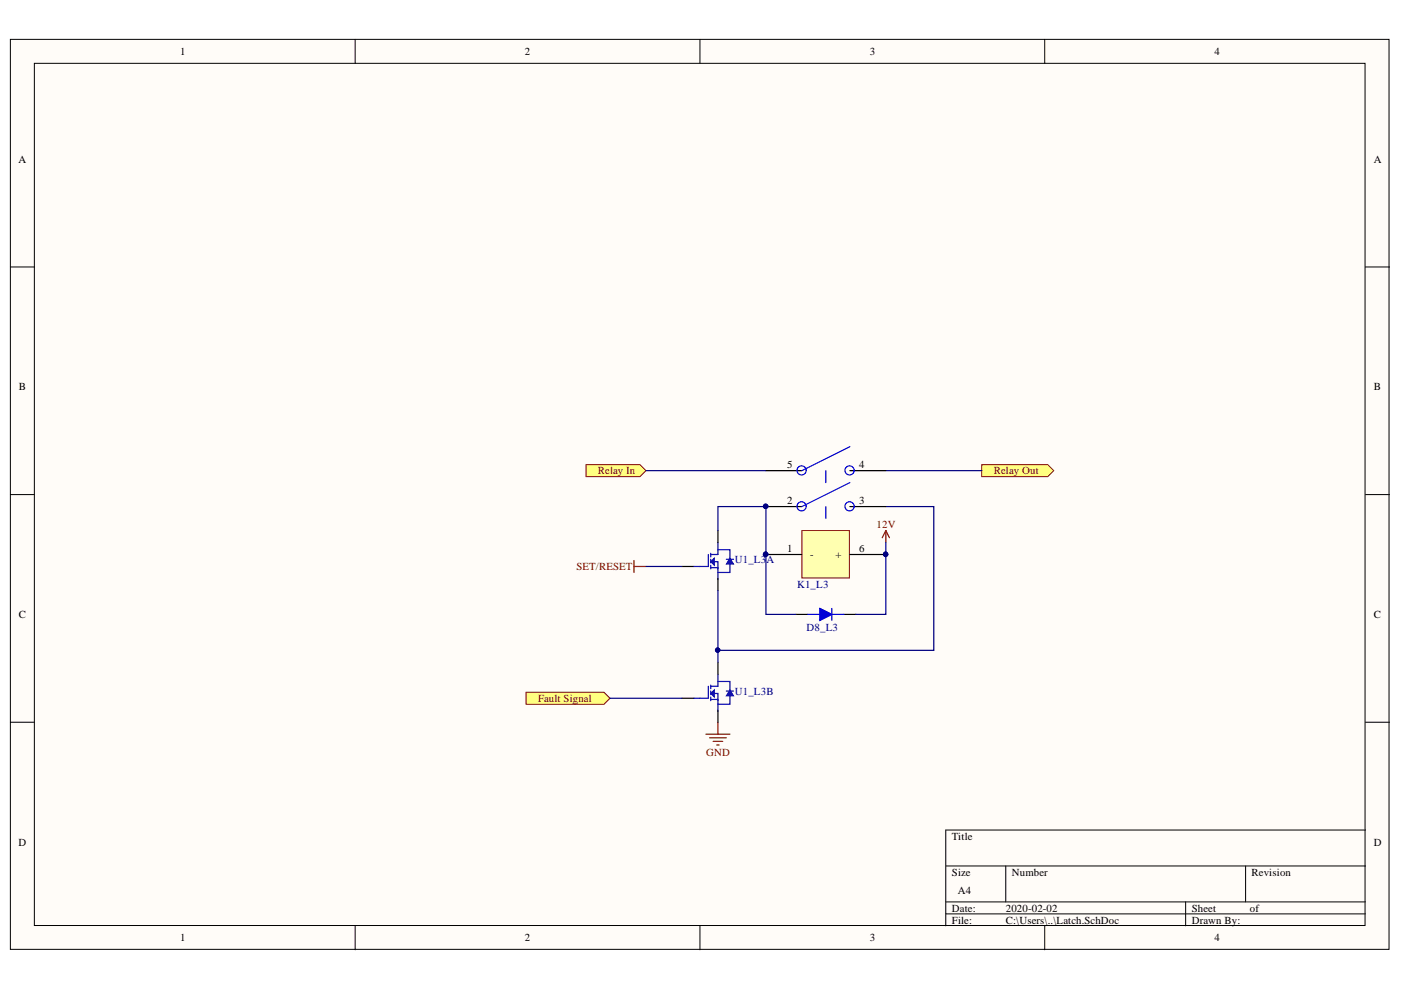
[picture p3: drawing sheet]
<svg xmlns="http://www.w3.org/2000/svg" width="297mm" height="210mm" viewBox="0 0 297 210" stroke-linecap="round" stroke-linejoin="round" font-family="sans-serif">
<g fill="#fffcf8" stroke="#000" stroke-width=".21">
<path d="M2.2 8.3h292.3v193h-292.3z"/>
<path d="M7.3 13.4h282.1v182.8h-282.1z"/>
</g>
<g fill="none" stroke="#000" stroke-width=".21">
<path d="M75.3 8.3v5.1M148.4 8.3v5.1M221.5 8.3v5.1M2.2 56.6h5.1M289.5 56.6h5.1M2.2 104.9h5.1M289.5 104.9h5.1M2.2 153.1h5.1M289.5 153.1h5.1M289.5 176h-89v20.3M75.3 196.3v5.1M148.4 196.3v5.1"/>
<path d="M200.5 183.6h89M200.5 191.2h89M200.5 193.8h89M213.2 183.6v7.6M221.5 196.3v5.1M251.4 191.2v5.1M264.1 183.6v7.6"/>
</g>
<path d="M187.8 112.5l-.7 1.5M187.8 112.5l.8 1.5M187.8 112.5v2.5" fill="none" stroke="#800000" stroke-width=".25"/>
<path d="M168.7 130.3h2.6M178.9 130.3h2.6" fill="none" stroke="#000" stroke-width=".25"/>
<path d="M173.8 129l2.6 1.3-2.6 1.2z" fill="#00f"/>
<path d="M173.8 129l2.6 1.3-2.6 1.2z" fill="none" stroke="#0000b4" stroke-width=".21"/>
<path d="M171.3 130.3h2.5M173.8 129l2.6 1.3-2.6 1.2zM176.4 130.3h2.5M176.4 129v2.5" fill="none" stroke="#00f" stroke-width=".25"/>
<path d="M149.7 155.7h5.1M150.4 156.4h3.6M151.2 157.2h2M152 158h.5M152.2 153.1v2.6" fill="none" stroke="#800000" stroke-width=".25"/>
<g fill="#ffff80" stroke="#800000" stroke-width=".21">
<path d="M124.2 98.5h11.5l1.3 1.3-1.3 1.3h-11.5z" fill-rule="evenodd"/>
<path d="M208.2 98.5h13.9l1.3 1.3-1.3 1.3h-13.9z" fill-rule="evenodd"/>
<path d="M111.5 146.8h16.6l1.2 1.2-1.2 1.3h-16.6z" fill-rule="evenodd"/>
</g>
<path d="M134.4 118.8v2.6M134.4 120.1h2.6" fill="none" stroke="#800000" stroke-width=".25"/>
<path d="M150.2 117.6v2.5h-1.8M150.7 119.1h1.5v1.5M150.7 117.3v.8M150.7 118.6v.7M150.7 119.9v.7M152.2 115v2.6h-1.5M150.7 120.4h1.5v2.5" fill="none" stroke="#0000b4" stroke-width=".25"/>
<path d="M150.7 119.1l.8-.8v1.6z" fill="#0000b4"/>
<path d="M150.7 119.1l.8-.8v1.6z" fill="none" stroke="#0000b4" stroke-width=".21"/>
<path d="M152.2 116.6h2.6v4.8h-2.6" fill="none" stroke="#0000b4" stroke-width=".25"/>
<path d="M154.8 118.3l.7 1.3h-1.5z" fill="#0000b4"/>
<path d="M154.8 118.3l.7 1.3h-1.5z" fill="none" stroke="#0000b4" stroke-width=".21"/>
<path d="M154 118.6h1.5M147.1 120.1h1.3M150.2 145.5v2.5h-1.8M150.7 148.3h1.5v2.5M150.7 147h1.5v1.6M150.7 145.3v.7M150.7 146.5v.8M150.7 147.8v.8M152.2 143v2.5h-1.5" fill="none" stroke="#0000b4" stroke-width=".25"/>
<path d="M152.2 112.5v2.5M144.6 120.1h2.5M152.2 122.6v2.6" fill="none" stroke="#000" stroke-width=".25"/>
<path d="M150.7 147l.8-.7v1.5z" fill="#0000b4"/>
<path d="M150.7 147l.8-.7v1.5z" fill="none" stroke="#0000b4" stroke-width=".21"/>
<path d="M152.2 144.5h2.6v4.8h-2.6" fill="none" stroke="#0000b4" stroke-width=".25"/>
<path d="M154.8 146.3l.7 1.2h-1.5z" fill="#0000b4"/>
<path d="M154.8 146.3l.7 1.2h-1.5z" fill="none" stroke="#0000b4" stroke-width=".21"/>
<path d="M147.1 148h1.3M154 146.5h1.5" fill="none" stroke="#0000b4" stroke-width=".25"/>
<path d="M144.6 148h2.5M152.2 140.4v2.6M152.2 150.6v2.5" fill="none" stroke="#000" stroke-width=".25"/>
<path d="M137 99.8h25.4M187.8 99.8h20.4M152.2 112.5v-5.1h10.2v22.9h6.3M187.8 115v15.3h-6.3M187.8 107.4h10.2v30.5h-45.8M137 120.1h7.6M152.2 125.2v15.2M129.3 148h15.3" fill="none" stroke="#000080" stroke-width=".25"/>
<g fill="#000080" stroke="#000080" stroke-width=".21">
<circle cx="152.2" cy="137.8" r=".46"/>
<circle cx="162.3" cy="107.4" r=".46"/>
<circle cx="162.3" cy="117.5" r=".47"/>
<circle cx="187.8" cy="117.5" r=".46"/>
</g>
<path d="M170 112.5h10.1v10h-10.1z" fill="#ffffb0" stroke="#800000" stroke-width=".21"/>
<path d="M162.4 99.8h7.6M180.2 99.8h7.6M162.4 117.6h7.6M162.4 107.4h7.6M180.2 117.6h7.6M180.2 107.4h7.6" fill="none" stroke="#000" stroke-width=".25"/>
<g fill="#000080" stroke="#000080" stroke-width=".21">
<circle cx="162.3" cy="117.5" r=".47"/>
<circle cx="162.3" cy="107.4" r=".46"/>
<circle cx="187.8" cy="117.5" r=".46"/>
</g>
<g fill="none" stroke="#00f" stroke-width=".25">
<path d="M175.1 99.8v2.5M180.2 94.7l-10.2 5.1M175.1 107.4v2.5M180.2 102.3l-10.2 5.1"/>
<circle cx="170" cy="99.7" r=".97"/>
<circle cx="180.1" cy="99.7" r=".97"/>
<circle cx="170" cy="107.4" r=".97"/>
<circle cx="180.1" cy="107.4" r=".97"/>
</g>
<g font-size="2.3">
<text x="38.2" y="11.7">1</text>
<text x="111.3" y="11.7">2</text>
<text x="184.4" y="11.7">3</text>
<text x="257.5" y="11.7">4</text>
<text x="3.9" y="34.5">A</text>
<text x="291.3" y="34.5">A</text>
<text x="4" y="82.8">B</text>
<text x="291.3" y="82.8">B</text>
<text x="166.9" y="99.3">5</text>
<text x="182.2" y="99.3">4</text>
<text x="166.9" y="106.9">2</text>
<text x="182.2" y="106.9">3</text>
<text x="166.9" y="117.1">1</text>
<text x="171.8" y="118.4">-</text>
<text x="177.1" y="118.4">+</text>
<text x="182.2" y="117.1">6</text>
<text x="4" y="131">C</text>
<text x="291.3" y="131">C</text>
<text x="3.9" y="179.3">D</text>
<text x="201.8" y="178.1">Title</text>
<text x="291.3" y="179.3">D</text>
<text x="201.8" y="185.7">Size</text>
<text x="214.5" y="185.7">Number</text>
<text x="265.4" y="185.7">Revision</text>
<text x="203.1" y="189.5">A4</text>
<text x="201.8" y="193.3">Date:</text>
<text x="201.8" y="195.8">File:</text>
<text x="213.2" y="193.3">2020-02-02</text>
<text x="213.2" y="195.8">C:\Users\..\Latch.SchDoc</text>
<text x="252.7" y="193.3">Sheet</text>
<text x="252.7" y="195.8">Drawn By:</text>
<text x="265" y="193.3">of</text>
<text x="38.2" y="199.6">1</text>
<text x="111.3" y="199.6">2</text>
<text x="184.4" y="199.6">3</text>
<text x="257.5" y="199.6">4</text>
</g>
<g font-size="2.3" fill="#800000">
<text x="126.8" y="100.5">Relay In</text>
<text x="210.7" y="100.5">Relay Out</text>
<text x="185.8" y="112">12V</text>
<text x="122.2" y="120.9">SET/RESET</text>
<text x="114.1" y="148.8">Fault Signal</text>
<text x="149.7" y="160.2">GND</text>
</g>
<g font-size="2.3" fill="#000080">
<text x="155.8" y="119.4">U1_L3</text>
<text x="162.5" y="119.4">A</text>
<text x="169" y="124.7">K1_L3</text>
<text x="171" y="133.8">D8_L3</text>
<text x="155.8" y="147.3">U1_L3B</text>
</g>
</svg>
